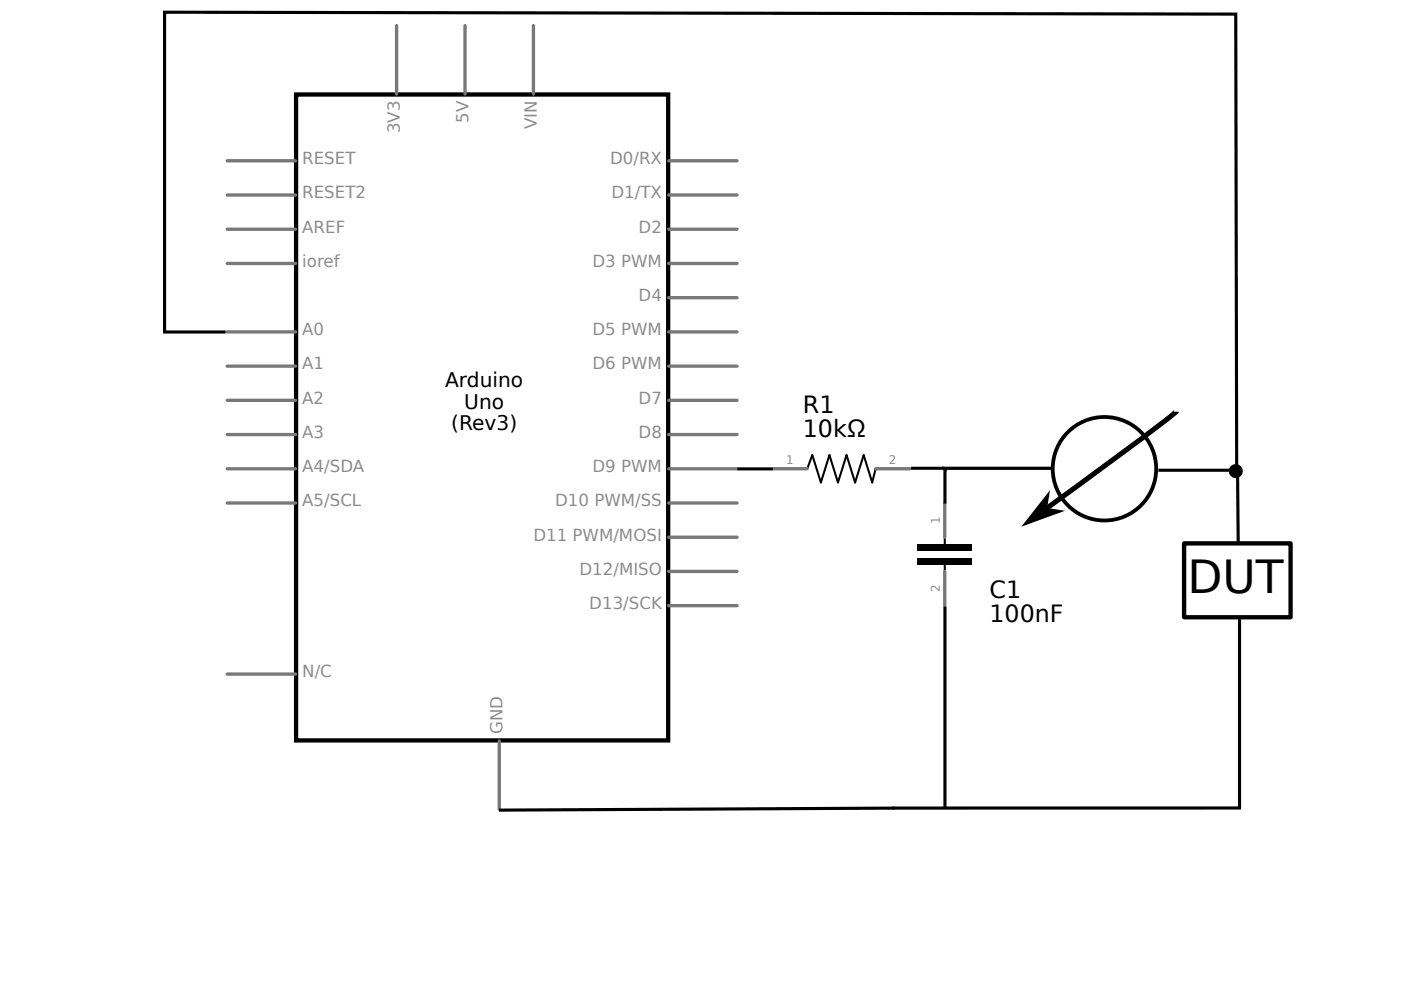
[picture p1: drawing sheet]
<svg xmlns="http://www.w3.org/2000/svg" width="52mm" height="37mm" viewBox="0 0 52 37" stroke-linecap="round" stroke-linejoin="round" font-family="sans-serif">
<path d="M11 3.5h13.8v24h-13.8z" fill="#fff" stroke="#000" stroke-width=".16"/>
<g fill="none" stroke="#787878" stroke-width=".12">
<path d="M8.4 6h2.6M8.4 7.2h2.6M8.4 8.5h2.6M8.4 9.8h2.6M8.4 12.3h2.6M8.4 13.6h2.6M8.4 14.9h2.6M8.4 16.1h2.6M8.4 17.4h2.6M8.4 18.7h2.6M14.7 .9v2.6M17.3 .9v2.6"/>
<path d="M19.8 .9v2.6M24.8 6h2.6M24.8 7.2h2.6M24.8 8.5h2.6M24.8 9.8h2.6M24.8 11h2.6M24.8 12.3h2.6M24.8 13.6h2.6M24.8 14.9h2.6M24.8 16.1h2.6M24.8 17.4h2.6M24.8 18.7h2.6"/>
<path d="M24.8 19.9h2.6M28.7 17.4h1.3M32.5 17.4h1.3M35.1 18.7v1.2M8.4 25h2.6M18.5 27.5v2.5M24.8 21.2h2.6M24.8 22.5h2.6M35.1 21.2v1.3"/>
</g>
<path d="M30.2 16.9l-.2 .5zM30.2 16.9l.3 1zM30.8 16.9l-.3 1zM30.8 16.9l.3 1zM31.4 16.9l-.3 1zM31.4 16.9l.3 1zM32.1 16.9l-.4 1zM32.1 16.9l.3 1zM32.5 17.4l-.1 .5z" fill="#000" stroke="#000" stroke-width=".08"/>
<path d="M35.1 19.9v.3M35.1 21v.2" fill="none" stroke="#000" stroke-width=".08"/>
<path d="M34.1 20.8h2M34.1 20.3h2" fill="none" stroke="#000" stroke-width=".25"/>
<circle cx="41" cy="17.4" r="1.92" fill="none" stroke="#000" stroke-width=".14"/>
<path d="M43.7 15.3l-5.5 4" fill="none" stroke="#000" stroke-width=".19"/>
<path d="M38.9 18.4l-.1 .5 .5 .1-1.3 .4z" fill-rule="evenodd" fill="#000" stroke="#000" stroke-width=".09"/>
<path d="M8.4 12.3h-2.3v-11.8h39.8v17M27.4 17.4h1.3M33.8 17.4h5.3M35.1 17.4v1.3M43 17.5h3M45.9 17.5l.1 2.6M33.2 30l-14.7 .1M35.1 22.5v7.5M46 23v7h-12.9" fill="none" stroke="#000" stroke-width=".12"/>
<path d="M43.9 20.2h4v2.7h-4z" fill="none" stroke="#000" stroke-width=".16"/>
<circle cx="45.9" cy="17.5" r=".23" fill="#000" stroke="#000" stroke-width=".06"/>
<text font-size="1.7" x="44.1" y="22">DUT</text>
<g font-size=".9">
<text x="29.8" y="15.3">R1</text>
<text x="29.8" y="16.2">10kΩ</text>
<text x="36.7" y="22.2">C1</text>
<text x="36.7" y="23.1">100nF</text>
</g>
<g font-size=".7">
<text x="16.5" y="14.4">Arduino</text>
<text x="16.7" y="16">(Rev3)</text>
<text x="17.2" y="15.2">Uno</text>
</g>
<g font-size=".6" fill="#8c8c8c">
<text x="14.8" y="4.9" transform="rotate(-90 14.8 4.9)">3V3</text>
<text x="17.4" y="4.6" transform="rotate(-90 17.4 4.6)">5V</text>
<text x="19.9" y="4.8" transform="rotate(-90 19.9 4.8)">VIN</text>
<text x="11.2" y="6.1">RESET</text>
<text x="11.2" y="7.4">RESET2</text>
<text x="11.2" y="8.6">AREF</text>
<text x="11.2" y="9.9">ioref</text>
<text x="22" y="9.9">D3 PWM</text>
<text x="22.6" y="6.1">D0/RX</text>
<text x="22.7" y="7.4">D1/TX</text>
<text x="23.7" y="8.6">D2</text>
<text x="23.7" y="11.2">D4</text>
<text x="11.2" y="12.4">A0</text>
<text x="11.2" y="13.7">A1</text>
<text x="11.2" y="15">A2</text>
<text x="11.2" y="16.3">A3</text>
<text x="11.2" y="17.5">A4/SDA</text>
<text x="22" y="12.4">D5 PWM</text>
<text x="22" y="13.7">D6 PWM</text>
<text x="22" y="17.5">D9 PWM</text>
<text x="23.7" y="15">D7</text>
<text x="23.7" y="16.3">D8</text>
<text x="11.2" y="18.8">A5/SCL</text>
<text x="19.8" y="20.1">D11 PWM/MOSI</text>
<text x="20.6" y="18.8">D10 PWM/SS</text>
<text x="21.5" y="21.3">D12/MISO</text>
<text x="21.9" y="22.6">D13/SCK</text>
<text x="11.2" y="25.1">N/C</text>
<text x="18.7" y="27.2" transform="rotate(-90 18.7 27.2)">GND</text>
</g>
<g font-size=".4" fill="#8c8c8c">
<text x="29.2" y="17.2">1</text>
<text x="33" y="17.2">2</text>
<text x="34.9" y="22" transform="rotate(-90 34.9 22)">2</text>
<text x="34.9" y="19.4" transform="rotate(-90 34.9 19.4)">1</text>
</g>
</svg>
